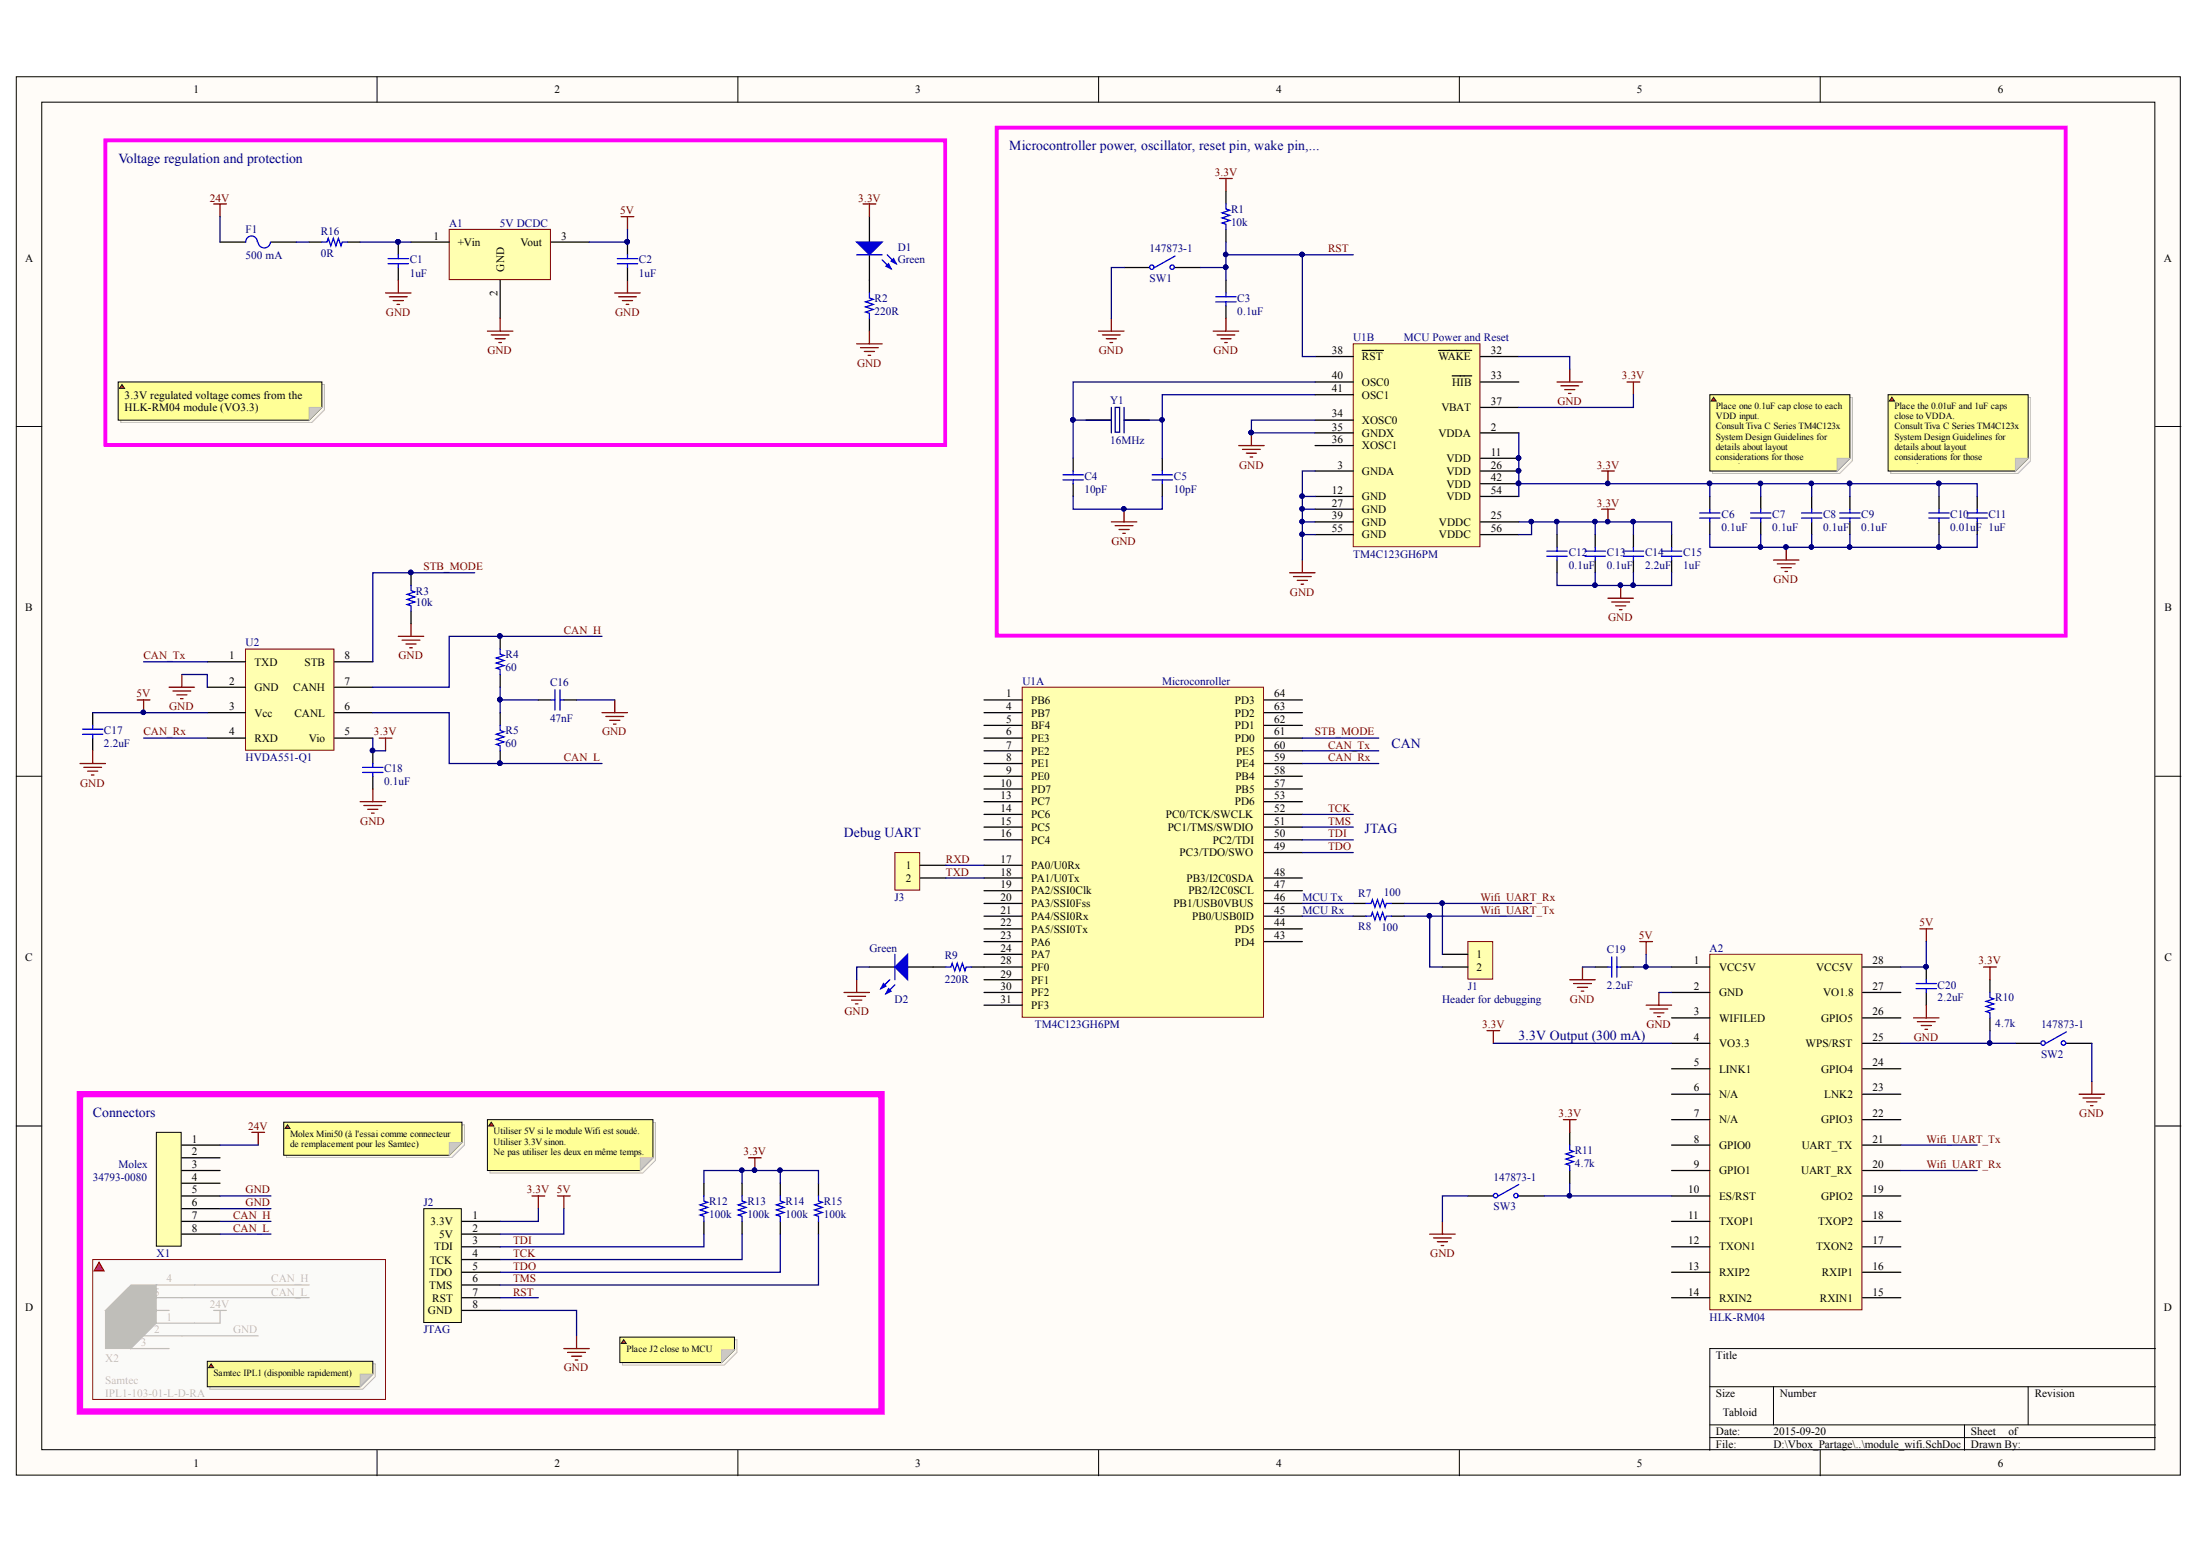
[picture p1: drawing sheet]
# Altium project Module_wifi.PrjPcb
1 sheet, 51 parts. Net scope: global (net labels, ports and power ports of the same name join across sheets).
Board file: module_wifi.PcbDoc

## Sheet module_wifi.SchDoc
size Tabloid

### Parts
A1  5V DCDC  [R-78E-0.5]
A2  HLK-RM04  [HLK-RM04]
C1  value 1uF  [C0603]  (hidden comment: CAP CER 0603 1uF 25V X7R 20%)
C2  value 1uF  [C0603]  (hidden comment: CAP CER 0603 1uF 25V X7R 20%)
C3  value 0.1uF  [C0603]  (hidden comment: CAP CER 0603 0.1uF 50V C0G 10%)
C4  value 10pF  [C0603]  (hidden comment: CAP CER 0603 10pF 50V C0G 5%)
C5  value 10pF  [C0603]  (hidden comment: CAP CER 0603 10pF 50V C0G 5%)
C6  value 0.1uF  [C0603]  (hidden comment: CAP CER 0603 0.1uF 50V C0G 10%)
C7  value 0.1uF  [C0603]  (hidden comment: CAP CER 0603 0.1uF 50V C0G 10%)
C8  value 0.1uF  [C0603]  (hidden comment: CAP CER 0603 0.1uF 50V C0G 10%)
C9  value 0.1uF  [C0603]  (hidden comment: CAP CER 0603 0.1uF 50V C0G 10%)
C10  value 0.01uF  [C0603]  (hidden comment: CAP CER 0603 0.01uF 50V X7R 10%)
C11  value 1uF  [C0603]  (hidden comment: CAP CER 0603 1uF 25V X7R 20%)
C12  value 0.1uF  [C0603]  (hidden comment: CAP CER 0603 0.1uF 50V C0G 10%)
C13  value 0.1uF  [C0603]  (hidden comment: CAP CER 0603 0.1uF 50V C0G 10%)
C14  value 2.2uF  [C0603]  (hidden comment: CAP CER 0603 2.2uF 6.3V X7R 10%)
C15  value 1uF  [C0603]  (hidden comment: CAP CER 0603 1uF 25V X7R 20%)
C16  value 47nF  [C0603]  (hidden comment: CAP CER 0603 47nF 50V X7R 10%)
C17  value 2.2uF  [C0603]  (hidden comment: CAP CER 0603 2.2uF 6.3V X7R 10%)
C18  value 0.1uF  [C0603]  (hidden comment: CAP CER 0603 0.1uF 50V C0G 10%)
C19  value 2.2uF  [C0603]  (hidden comment: CAP CER 0603 2.2uF 6.3V X7R 10%)
C20  value 2.2uF  [C0603]  (hidden comment: CAP CER 0603 2.2uF 6.3V X7R 10%)
D1  Green  [LED1206]
D2  Green  [LED1206]
F1  value 500 mA  [Omni-Block_154T]  (hidden comment: Fuse Holder)
J1  Header for debugging  [HDR1X2]
J2  JTAG  [JTAG_Header]
J3  Header 2  [HDR1X2]  (value not drawn)
R1  value 10k  [R0603]  (hidden comment: RES 0603 10k 5% 0.1W)
R2  value 220R  [R0603]  (hidden comment: RES 0603 220R 5% 1/4W)
R3  value 10k  [R0603]  (hidden comment: RES 0603 10k 5% 0.1W)
R4  value 60  [R0603]  (hidden comment: RES 0603 60R 1% 1/4W)
R5  value 60  [R0603]  (hidden comment: RES 0603 60R 1% 1/4W)
R7  value 100  [R0603]  (hidden comment: RES 0603 100R 5% 1/4W)
R8  value 100  [R0603]  (hidden comment: RES 0603 100R 5% 1/4W)
R9  value 220R  [R0603]  (hidden comment: RES 0603 220R 5% 1/4W)
R10  value 4.7k  [R0603]  (hidden comment: RES 0603 4.7k 5% 0.1W)
R11  value 4.7k  [R0603]  (hidden comment: RES 0603 4.7k 5% 0.1W)
R12  value 100k  [R0603]  (hidden comment: RES 0603 100k 5% 0.1W)
R13  value 100k  [R0603]  (hidden comment: RES 0603 100k 5% 0.1W)
R14  value 100k  [R0603]  (hidden comment: RES 0603 100k 5% 0.1W)
R15  value 100k  [R0603]  (hidden comment: RES 0603 100k 5% 0.1W)
R16  value 0R  [R0603]  (hidden comment: RES 0603 0R)
SW1  147873-1  [147873]
SW2  147873-1  [147873]
SW3  147873-1  [147873]
U1  Microconroller  Part_Number: TM4C123GH6PM  [LQFP64]  (parts A,B of 2)
U2  HVDA551-Q1  [SOP8]
X1  Manufacturer: Molex  [34791-0080]  (hidden comment: 34793-0080)
X2  Part_Number: IPL1-103-01-L-D-RA  Manufacturer: Samtec  [IPL1-103-XXX-D-RA]  (hidden comment: IPL1-106-01-L-D-RA)
Y1  value 16MHz  [NX5032GA]  (hidden comment: NX5043GA-16.00MHz)

### Blocks framed on the sheet
Voltage regulation and protection: A1 C1 C2 D1 F1 R2 R16
Microcontroller power, oscillator, reset pin, wake pin,...: C3-C15 R1 SW1 U1 Y1
Connectors: J2 R12-R15 X1 X2

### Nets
3.3V: A2.4(VO3.3) C6.2 C7.2 C8.2 C9.2 C10.2 C11.2 C12.2 C13.2 C14.2 C15.2 C18.2 D1.1(A) J2.1(3.3V) R1.2 R10.2 R11.2 R12.2 R13.2 R14.2 R15.2 U1.2(VDDA) U1.11(VDD) U1.25(VDDC) U1.26(VDD) U1.37(VBAT) U1.42(VDD) U1.54(VDD) U1.56(VDDC) U2.5(Vio)
5V: A1.3(Vout) A2.1(VCC5V) A2.28(VCC5V) C2.2 C17.2 C19.1 C20.2 J2.2(5V) U2.3(Vcc)
24V: F1.2 X1.1
GND: A1.2(GND) A2.2(GND) C1.1 C2.1 C3.1 C4.1 C5.1 C6.1 C7.1 C8.1 C9.1 C10.1 C11.1 C12.1 C13.1 C14.1 C15.1 C16.2 C17.1 C18.1 C19.2 C20.1 D2.2(K) J2.8(GND) R2.1 R3.1 SW1.1(COMMON) SW2.2(NO) SW3.1(COMMON) U1.3(GNDA) U1.12(GND) U1.27(GND) U1.32(~{WAKE}) U1.34(XOSC0) U1.35(GNDX) U1.39(GND) U1.55(GND) U2.2(GND) X1.5 X1.6
CAN_H: R4.2 U2.7(CANH) X1.7
CAN_L: R5.1 U2.6(CANL) X1.8
CAN_Rx: U1.59(PE4) U2.4(RXD)
CAN_Tx: U1.60(PE5) U2.1(TXD)
RST: C3.2 J2.7(RST) R1.1 SW1.2(NO) U1.38(~{RST})
RXD: J3.1 U1.17(PA0/U0Rx)
STB_MODE: R3.2 U1.61(PD0) U2.8(STB)
TCK: J2.4(TCK) R13.1 U1.52(PC0/TCK/SWCLK)
TDI: J2.3(TDI) R12.1 U1.50(PC2/TDI)
TDO: J2.5(TDO) R14.1 U1.49(PC3/TDO/SWO)
TMS: J2.6(TMS) R15.1 U1.51(PC1/TMS/SWDIO)
TXD: J3.2 U1.18(PA1/U0Tx)
Wifi_UART_Rx: A2.20(UART_RX) J1.1 R7.1
Wifi_UART_Tx: A2.21(UART_TX) J1.2 R8.1
NetA1_1: A1.1(+Vin) C1.2 R16.2
NetA2_10: A2.10(ES/RST) R11.1 SW3.2(NO)
NetA2_25: A2.25(WPS/RST) R10.1 SW2.1(COMMON)
NetC4_2: C4.2 U1.40(OSC0) Y1.1
NetC5_2: C5.2 U1.41(OSC1) Y1.2
NetC16_1: C16.1 R4.1 R5.2
NetD1_2: D1.2(K) R2.2
NetD2_1: D2.1(A) R9.1
NetF1_1: F1.1 R16.1
NetR7_2: R7.2 U1.46(PB1/USB0VBUS)
NetR8_2: R8.2 U1.45(PB0/USB0ID)
NetR9_2: R9.2 U1.28(PF0)

Not connected (* = marked no-connect by the designer): A2 3(WIFILED) 5(LINK1) 6(N/A) 7(N/A) 8(GPIO0) 9(GPIO1) 11(TXOP1) 12(TXON1) 13(RXIP2) 14(RXIN2) 15(RXIN1) 16(RXIP1) 17(TXON2) 18(TXOP2) 19(GPIO2) 22(GPIO3) 23(LNK2) 24(GPIO4) 26(GPIO5) 27(VO1.8); U1 1(PB6) 4(PB7) 5(BF4) 6(PE3) 7(PE2) 8(PE1) 9(PE0) 10(PD7) 13(PC7) 14(PC6) 15(PC5) 16(PC4) 19(PA2/SSI0Clk) 20(PA3/SSI0Fss) 21(PA4/SSI0Rx) 22(PA5/SSI0Tx) 23(PA6) 24(PA7) 29(PF1) 30(PF2) 31(PF3) 33(~{HIB}) 36(XOSC1) 43(PD4) 44(PD5) 47(PB2/I2C0SCL) 48(PB3/I2C0SDA) 53(PD6) 57(PB5) 58(PB4) 62(PD1) 63(PD2) 64(PD3); X1 2 3 4; X2 1 2 3 4 5 6

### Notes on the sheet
- 3.3V regulated voltage comes from the HLK-RM04 module (VO3.3)
- Place one 0.1uF cap close to each VDD input.
  Consult Tiva C Series TM4C123x System Design Guidelines for details about layout considerations for those capacitors.
- Place the 0.01uF and 1uF caps close to VDDA.
  Consult Tiva C Series TM4C123x System Design Guidelines for details about layout considerations for those capacitors.
- (near C12) DESIGN_ERROR :
  Pin25 and 56 of the MCU should not be connected to 3.3V
  Will be corrected in revision B.
- CAN
- (near J3) Debug UART
- JTAG
- MCU Rx
- MCU Tx
- 3.3V Output (300 mA)
- Molex Mini50 (à l'essai comme connecteur de remplacement pour les Samtec)
- Utiliser 5V si le module Wifi est soudé.
  Utiliser 3.3V sinon.
  Ne pas utiliser les deux en même temps.
- Place J2 close to MCU
- CAN to Wifi Module
- Samtec IPL1 (disponible rapidement)
- Rev A
